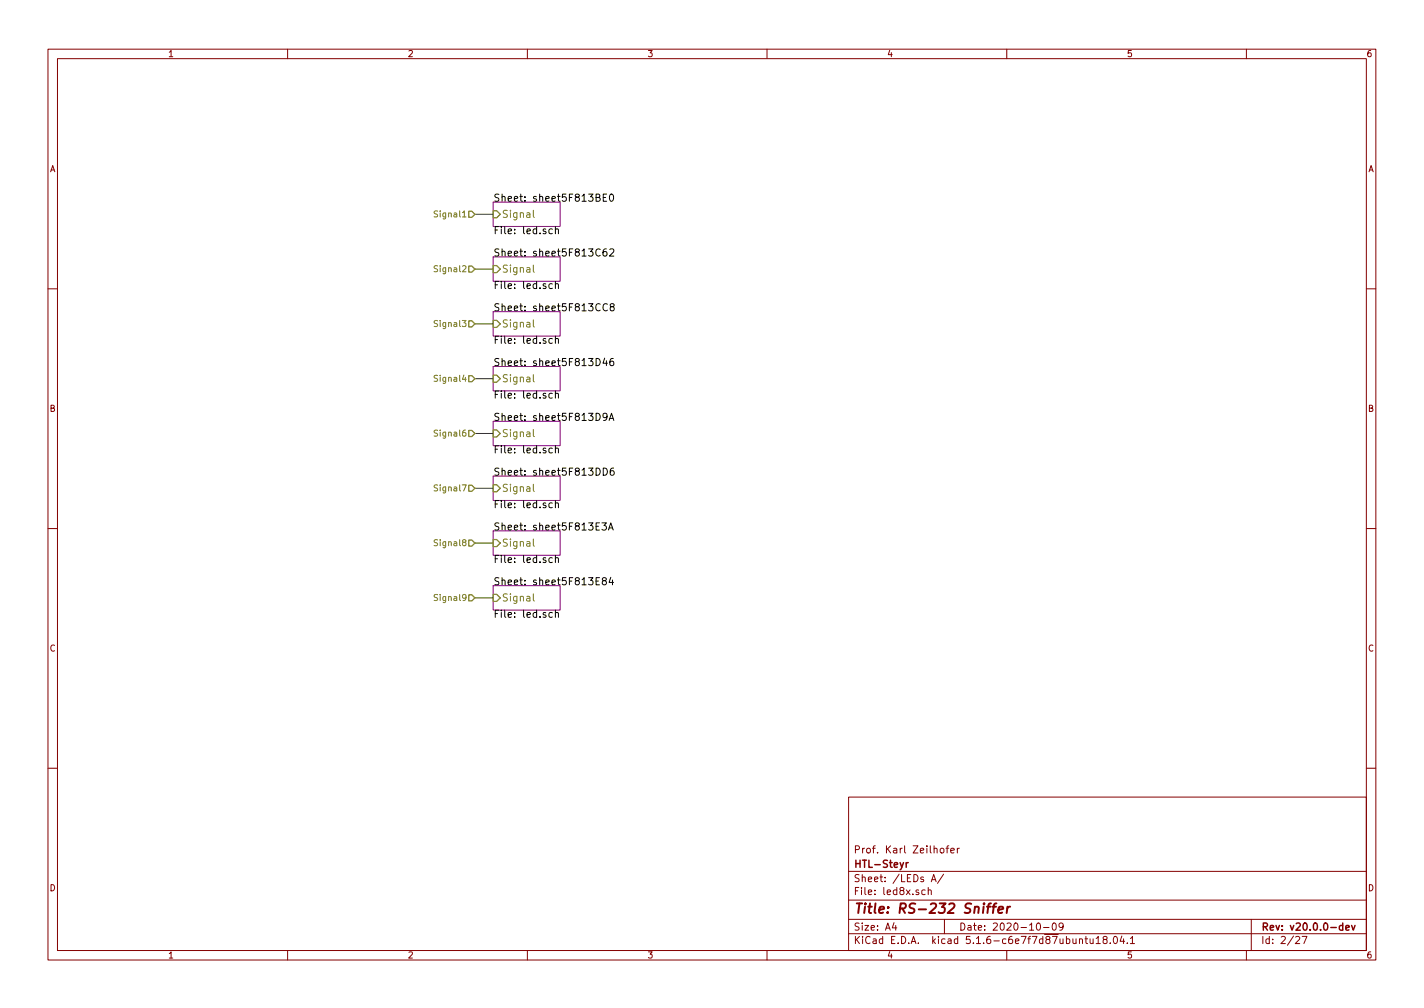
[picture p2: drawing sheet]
EESchema Schematic File Version 4
EELAYER 30 0
EELAYER END
$Descr A4 11693 8268
encoding utf-8
Sheet 2 27
Title "RS-232 Sniffer"
Date "2020-10-09"
Rev "v20.0.0-dev"
Comp "HTL-Steyr"
Comment1 "Prof. Karl Zeilhofer"
Comment2 ""
Comment3 ""
Comment4 ""
$EndDescr
$Sheet
S 4050 1650 550  200 
U 5F813BE3
F0 "sheet5F813BE0" 59
F1 "led.sch" 59
F2 "Signal" I L 4050 1750 59 
$EndSheet
$Sheet
S 4050 2100 550  200 
U 5F813C65
F0 "sheet5F813C62" 59
F1 "led.sch" 59
F2 "Signal" I L 4050 2200 59 
$EndSheet
$Sheet
S 4050 2550 550  200 
U 5F813CCB
F0 "sheet5F813CC8" 59
F1 "led.sch" 59
F2 "Signal" I L 4050 2650 59 
$EndSheet
$Sheet
S 4050 3000 550  200 
U 5F813D49
F0 "sheet5F813D46" 59
F1 "led.sch" 59
F2 "Signal" I L 4050 3100 59 
$EndSheet
$Sheet
S 4050 3450 550  200 
U 5F813D9D
F0 "sheet5F813D9A" 59
F1 "led.sch" 59
F2 "Signal" I L 4050 3550 59 
$EndSheet
$Sheet
S 4050 3900 550  200 
U 5F813DD9
F0 "sheet5F813DD6" 59
F1 "led.sch" 59
F2 "Signal" I L 4050 4000 59 
$EndSheet
$Sheet
S 4050 4350 550  200 
U 5F813E3D
F0 "sheet5F813E3A" 59
F1 "led.sch" 59
F2 "Signal" I L 4050 4450 59 
$EndSheet
$Sheet
S 4050 4800 550  200 
U 5F813E87
F0 "sheet5F813E84" 59
F1 "led.sch" 59
F2 "Signal" I L 4050 4900 59 
$EndSheet
Text HLabel 3900 1750 0    50   Input ~ 0
Signal1
Text HLabel 3900 2200 0    50   Input ~ 0
Signal2
Text HLabel 3900 2650 0    50   Input ~ 0
Signal3
Text HLabel 3900 3100 0    50   Input ~ 0
Signal4
Text HLabel 3900 3550 0    50   Input ~ 0
Signal6
Text HLabel 3900 4000 0    50   Input ~ 0
Signal7
Text HLabel 3900 4450 0    50   Input ~ 0
Signal8
Text HLabel 3900 4900 0    50   Input ~ 0
Signal9
Wire Wire Line
	3900 1750 4050 1750
Wire Wire Line
	3900 2200 4050 2200
Wire Wire Line
	3900 2650 4050 2650
Wire Wire Line
	3900 3100 4050 3100
Wire Wire Line
	3900 3550 4050 3550
Wire Wire Line
	3900 4000 4050 4000
Wire Wire Line
	3900 4450 4050 4450
Wire Wire Line
	3900 4900 4050 4900
$EndSCHEMATC
